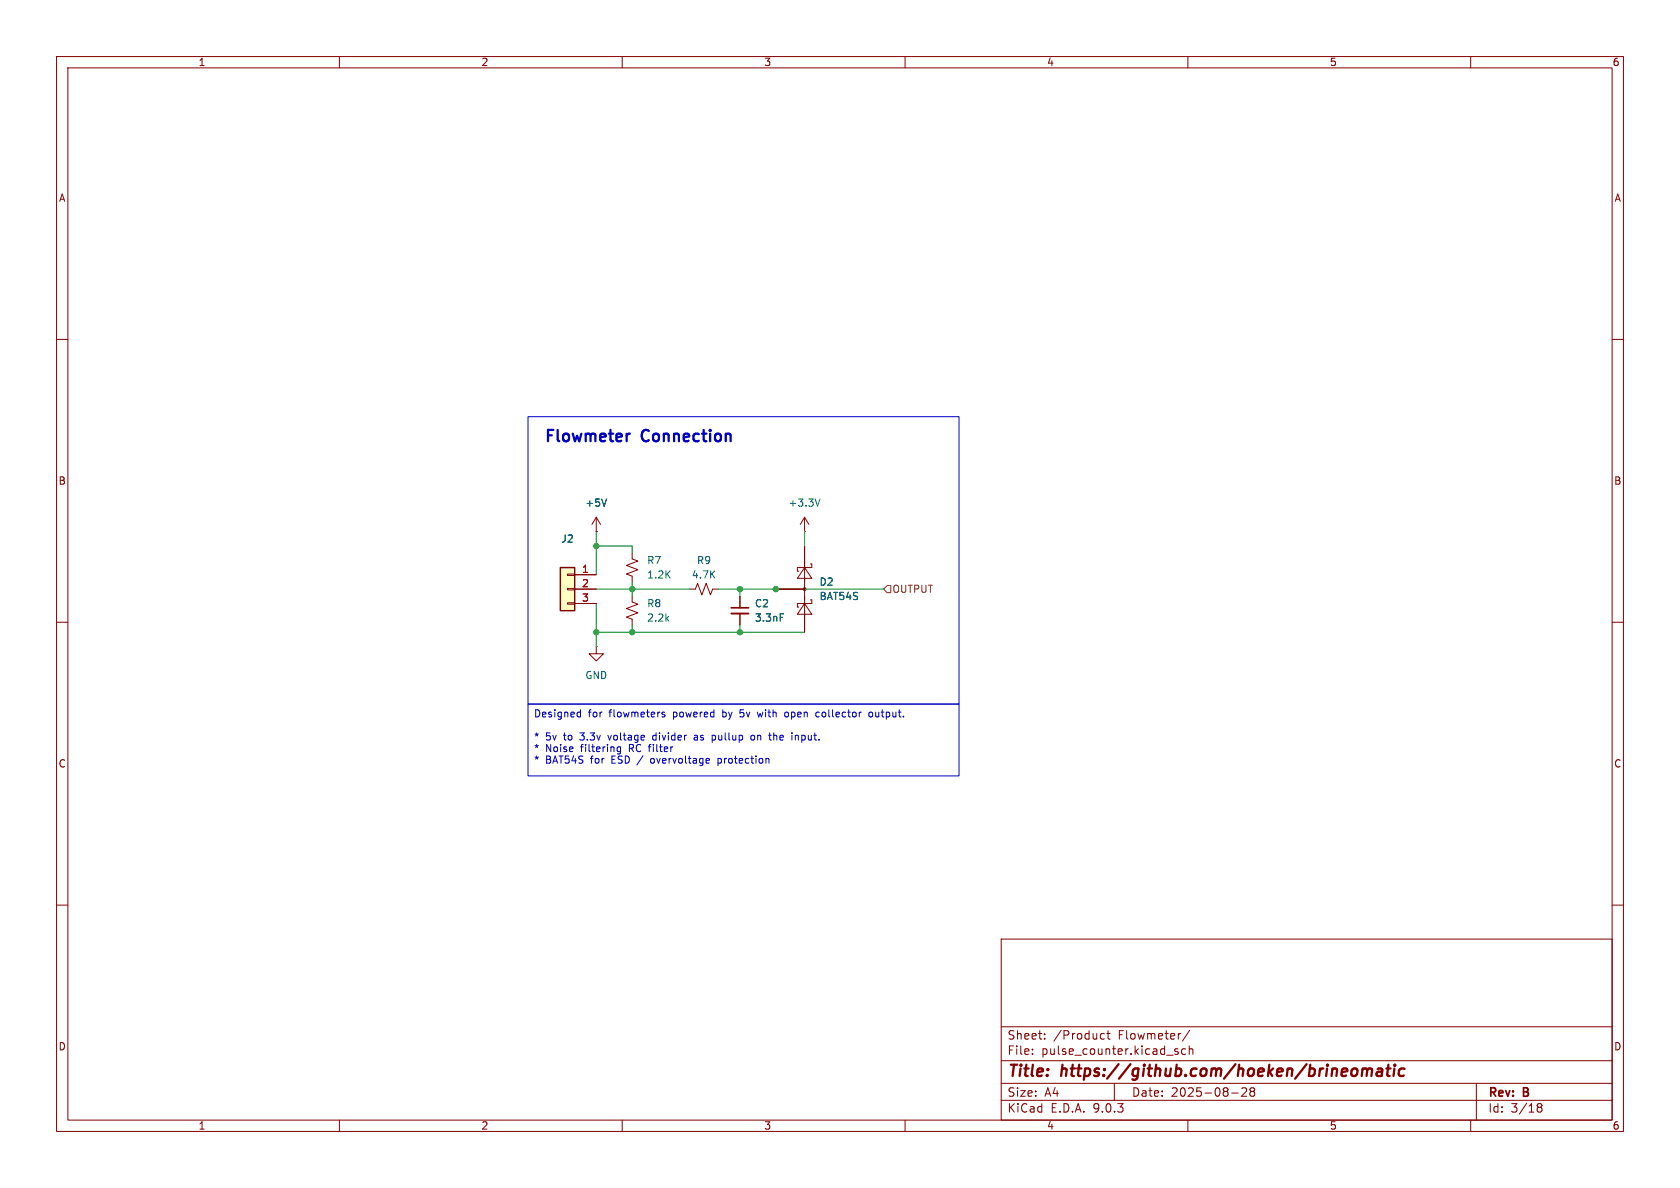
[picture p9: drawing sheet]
<svg xmlns="http://www.w3.org/2000/svg" width="297mm" height="210mm" viewBox="0 0 297 210" stroke-linecap="round" stroke-linejoin="round" font-family="sans-serif">
<g fill="none" stroke="#840000" stroke-width=".18">
<path d="M10 10h277v190h-277zM12 12h273v186h-273zM60 10v2M110 10v2M160 10v2M210 10v2M260 10v2M10 60h2M285 60h2M10 110h2M285 110h2M10 160h2"/>
<path d="M177 166h108v32h-108zM285 160h2M60 198v2M110 198v2M160 198v2M177 194.5h108M177 191.5h108M177 187.5h108M177 181.5h108M182.5 186.3v.1M182.5 185.5v.1M184.7 183.6v.1"/>
<path d="M184.7 182.8v.1M194.7 183.6h.5M194.7 182.8h.5M195.7 182.7h.5M195.9 182.2v1.3l.3 .2M197 191.5v3M207.7 185.7l.6 .4-.2 .3-.4-.1M208.2 185.5l-.3-.1-.2 .2M209.6 185.5l-.4-.1-.3 .3v.4l.1 .2h.6M210 198v2M210.2 185.5l.3-.1 .3 .1 .1 .9M210.2 184.9v1.5"/>
<path d="M210.3 182.1l-1.3 2M217.7 193.2h1.2M220.3 192.4v.5l-.8 .9h.9M221 192.4v.3l.2 .2M221.2 192.9l-.2 .3v.5l.2 .1 .5-.1 .1-.2-.1-.4-.2-.2M221.2 192.9h.3M221.7 192.4l.1 .3-.3 .2M260 198v2M261 191.5v6.5M271.7 195.5l.3 .2M271.7 195.4l.3-.3 .5 .1 .1 .3-.3 .2M272 195.7h.3"/>
<path d="M272 195.7l-.3 .3M272.3 195.7l.3 .3-.1 .5-.5 .1-.3-.3"/>
</g>
<g fill="none" stroke="#840000" stroke-width=".4">
<path d="M240.9 189.1a.49 .49 0 0 1 .8 .1M240.9 188.9l-.2 1.3M241.7 189.2a.5 .5 0 0 1 .8-.2l-.1 1.2M241.7 189.2l-.1 1M243.6 189l.2-.1 .5 .1v1.2M244.4 189.4h-.7a.4 .4 0 0 0-.4 .4 .4 .4 0 0 0 .3 .4l.7-.1M245.1 188.9h.7M245.5 188.2l-.3 1.7 .1 .2 .4 .1M246.5 188.9l-.2 1.3M246.6 188.2v.2M246.6 188.2l-.1 .1 .1 .1M246.6 188.2l.1 .1-.1 .1"/>
<path d="M248.3 189a.66 .66 0 0 0-1 .3v.5l.1 .3 .2 .1 .6-.1"/>
</g>
<path d="M99.1 100.3h2.5v7.7h-2.5z" fill="#ffffc2"/>
<path d="M99.1 100.3h2.5v7.7h-2.5z" fill="none" stroke="#840000" stroke-width=".25"/>
<g fill="none" stroke="#840000" stroke-width=".18">
<path d="M105.4 94h.1M105.4 91.4l-.8 1.3M105.4 91.4l.8 1.3M105.4 91.4v2.6M111.8 97.8v1l1 .4-2.1 .7 2.1 .8-2.1 .8 1.1 .4v1M142.2 94h.1M142.2 91.4l-.7 1.3M142.2 91.4l.8 1.3M142.2 91.4v2.6M142.2 96.5v15.3M143.3 99.7h.2v.6h-2.5v.7h.2M100.3 101.5h1.3v.2h-1.3z"/>
<path d="M100.3 104h1.3v.3h-1.3zM100.3 106.6h1.3v.2h-1.3zM101.6 101.6h3.8M101.6 104.1h3.8M101.6 106.7h3.8M105.4 114.3v1.3h1.3l-1.3 1.2-1.3-1.2h1.3M105.4 114.3h.1M111.8 105.4v1l1 .4-2.1 .8 2.1 .7-2.1 .8 1.1 .4v1M121.9 104.1h1l.4-1 .8 2.1 .7-2.1 .8 2.1 .4-1.1h1M130.8 105.4v2M130.8 108.5v2M137.2 104.1h5"/>
<path d="M142.2 106.7l1.3 1.9h-2.5zM142.2 100.3l1.3 1.9h-2.5zM143.3 106h.2v.7h-2.5v.6h.2"/>
</g>
<path d="M107.2 88.2l-.4 1.3M145 88.2l-.5 1.3M137.9 108.5h.6" fill="none" stroke="#006464" stroke-width=".18"/>
<circle cx="142.2" cy="104.1" r=".25" fill="#840000" stroke="#840000" stroke-width=".18"/>
<path d="M129.3 107.4h3" fill="none" stroke="#840000" stroke-width=".3"/>
<path d="M129.3 108.5h3" fill="none" stroke="#840000" stroke-width=".33"/>
<path d="M156.8 103.5h.7v1.3h-.7l-.6-.7z" fill="none" stroke="#725600" stroke-width=".18"/>
<path d="M105.4 96.5h6.4v1.3M105.4 94v7.6M142.2 94v2.5M105.4 104.1h16.5M105.4 106.7v7.6M105.4 111.8h36.8M111.8 102.9v2.5M111.8 110.5v1.3M127 104.1h29.2M130.8 104.1v1.3M130.8 110.5v1.3" fill="none" stroke="#009600" stroke-width=".18"/>
<g fill="none" stroke="#0000c2" stroke-width=".18">
<path d="M93.3 73.7h76.2v50.8h-76.2zM93.3 124.5h76.2v12.7h-76.2zM102.3 125.9h.3M102.6 125.5v1.2M102.6 126.7h-.3M109.2 132.1v.6l.1 .2 .4-.1M109.7 132v1.1l-.2 .2-.3-.1M115.1 134.1l-.1 .2 .1 .6M115.5 130l-.1 .2 .1 .6M117.5 125.9h-.3l-.2 .2 .1 .2 .4 .1v.3h-.5M123.1 130h-.3M123.2 130.3h-.3l-.2 .2 .1 .3h.4"/>
<path d="M125.4 134.1v.3l-.6 .1M125.9 130h.4l.1 .1M126.4 130.7l-.1 .1h-.4M126.9 134.1v1.2M126.9 134.9h.4M127.3 134.1h-.4M130.8 126.6l.2 .1M131.5 125.5h-.6l-.1 .6 .2-.2M132.8 130.1l.2-.1 .3 .1 .1 .5-.1 .2h-.3l-.2-.1zM133.9 125.9l.2 .8 .3-.6M136.1 129.6v1M136.8 129.6v1.2"/>
<path d="M137 130l-.2 .1M139.3 125.9h-.3l-.3 .2 .1 .5 .2 .1h.3M140.6 130.1l.4-.1 .1 .2M140.6 130v.8M144.2 126.5l.3 .2h.3M144.8 125.9h-.3l-.3 .2M153.7 126l.1-.1 .4 .1 .1 .5-.2 .2h-.3l-.1-.1z"/>
</g>
<path d="M111.4 76.7l-.4 .1" fill="none" stroke="#0000c2" stroke-width=".4"/>
<g fill="#009600" stroke="#009600" stroke-width=".18">
<circle cx="105.4" cy="96.5" r=".46"/>
<circle cx="111.8" cy="111.8" r=".46"/>
<circle cx="105.4" cy="111.8" r=".46"/>
<circle cx="130.8" cy="111.8" r=".46"/>
<circle cx="137.2" cy="104.1" r=".46"/>
<circle cx="111.8" cy="104.1" r=".46"/>
<circle cx="130.8" cy="104.1" r=".46"/>
</g>
<g font-size="2.8" fill="#0000c2">
<text x="96.1" y="78.7">Flowmeter</text>
<text x="113.6" y="78.7">Connection</text>
</g>
<g font-size="2.8" fill="#840000">
<text x="178" y="190.9">Title:</text>
<text x="187.7" y="190.9">https://github.com/hoeken/brineomatic</text>
</g>
<g font-size="2.1" fill="#840000">
<text x="178" y="184">Sheet:</text>
<text x="186.2" y="184">/Product</text>
<text x="197.7" y="184">Flowmeter/</text>
<text x="178" y="186.7">File:</text>
<text x="184.1" y="186.7">pulse_counter.kicad_sch</text>
<text x="178" y="196.9">KiCad</text>
<text x="178" y="194.1">Size:</text>
<text x="184.7" y="194.1">A4</text>
<text x="185.7" y="196.9">E.D.A.</text>
<text x="193.3" y="196.9">9.0.3</text>
<text x="200" y="194.1">Date:</text>
<text x="207" y="194.1">2025-08-28</text>
<text x="263" y="194.3">Rev:</text>
<text x="263" y="196.9">Id:</text>
<text x="267.1" y="196.9">3/18</text>
<text x="269.4" y="194.3">B</text>
</g>
<g font-size="1.8" fill="#840000">
<text x="35" y="11.9">1</text>
<text x="85" y="11.9">2</text>
<text x="135" y="11.9">3</text>
<text x="185" y="11.9">4</text>
<text x="235" y="11.9">5</text>
<text x="285" y="11.9">6</text>
<text x="10.3" y="35.9">A</text>
<text x="285.3" y="35.9">A</text>
<text x="10.3" y="85.9">B</text>
<text x="285.3" y="85.9">B</text>
<text x="10.3" y="135.9">C</text>
<text x="285.3" y="135.9">C</text>
<text x="10.3" y="185.9">D</text>
<text x="285.3" y="185.9">D</text>
<text x="35" y="199.9">1</text>
<text x="85" y="199.9">2</text>
<text x="135" y="199.9">3</text>
<text x="185" y="199.9">4</text>
<text x="235" y="199.9">5</text>
<text x="285" y="199.9">6</text>
</g>
<g font-size="1.8" fill="#006464">
<text x="103.4" y="89.8">+5V</text>
<text x="139.3" y="89.8">+3.3V</text>
<text x="99.1" y="96.1">J2</text>
<text x="114.3" y="99.9">R7</text>
<text x="123.1" y="99.9">R9</text>
<text x="114.3" y="107.5">R8</text>
<text x="114.3" y="102.5">1.2K</text>
<text x="122.2" y="102.5">4.7K</text>
<text x="133.4" y="107.5">C2</text>
<text x="144.8" y="103.7">D2</text>
<text x="144.8" y="106.3">BAT54S</text>
<text x="114.3" y="110.1">2.2k</text>
<text x="133.4" y="110.1">3.3nF</text>
<text x="103.4" y="120.2">GND</text>
</g>
<g font-size="1.8" fill="#a90000">
<text x="102.8" y="101.3">1</text>
<text x="102.8" y="103.9">2</text>
<text x="102.8" y="106.4">3</text>
</g>
<text font-size="1.8" fill="#725600" x="157.7" y="105">OUTPUT</text>
<g font-size="1.8" fill="#0000c2">
<text x="94.3" y="127.1">Designed</text>
<text x="94.3" y="131.2">*</text>
<text x="96.4" y="131.2">5v</text>
<text x="99.8" y="131.2">to</text>
<text x="102.8" y="131.2">3.3v</text>
<text x="104" y="127.1">for</text>
<text x="107.8" y="127.1">flowmeters</text>
<text x="108" y="131.2">voltage</text>
<text x="116.1" y="131.2">divider</text>
<text x="119.3" y="127.1">powered</text>
<text x="123.6" y="131.2">as</text>
<text x="126.9" y="131.2">pullup</text>
<text x="128.2" y="127.1">by</text>
<text x="131.5" y="127.1">5v</text>
<text x="134" y="131.2">on</text>
<text x="134.8" y="127.1">with</text>
<text x="137.5" y="131.2">the</text>
<text x="139.8" y="127.1">open</text>
<text x="141.6" y="131.2">input.</text>
<text x="145.5" y="127.1">collector</text>
<text x="155.1" y="127.1">output.</text>
<text x="94.3" y="133.3">*</text>
<text x="94.3" y="135.3">*</text>
<text x="96.4" y="133.3">Noise</text>
<text x="96.4" y="135.3">BAT54S</text>
<text x="102.8" y="133.3">filtering</text>
<text x="104.6" y="135.3">for</text>
<text x="108.4" y="135.3">ESD /</text>
<text x="111.5" y="133.3">RC filter</text>
<text x="115.7" y="135.3">overvoltage</text>
<text x="127.7" y="135.3">protection</text>
</g>
</svg>
